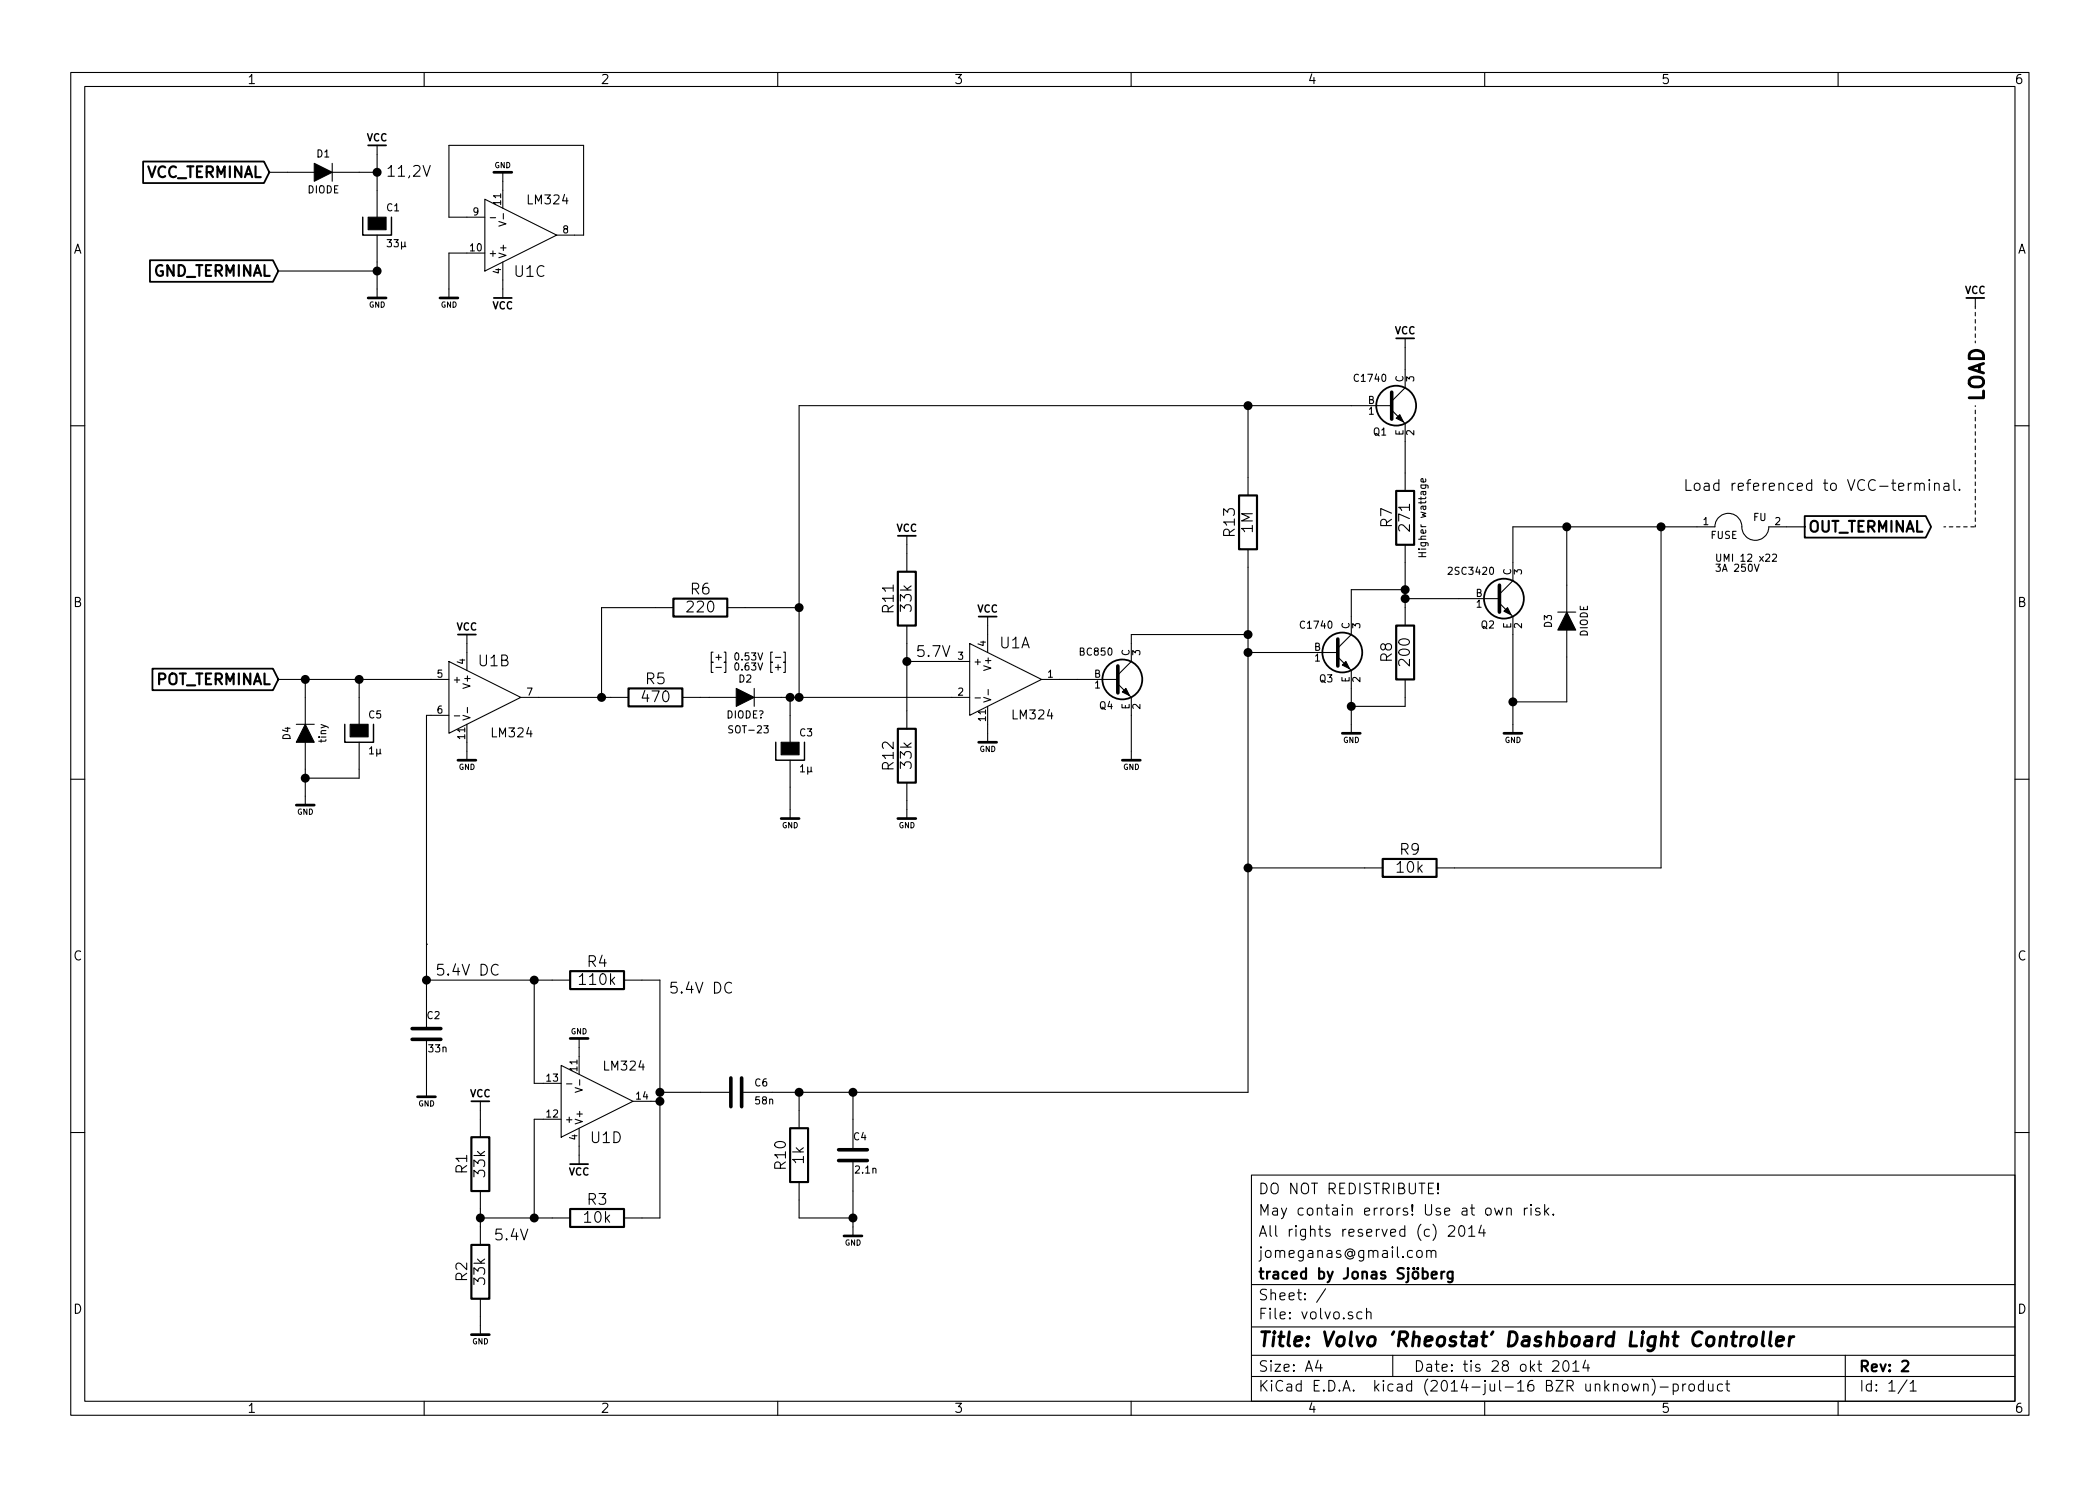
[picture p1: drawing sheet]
EESchema Schematic File Version 2
LIBS:jonas-supply
LIBS:jonas_74xgxx
LIBS:jonas_74xx
LIBS:jonas_ac-dc
LIBS:jonas_actel
LIBS:jonas_adc-dac
LIBS:jonas_analog_switches
LIBS:jonas_atmel
LIBS:jonas_audio
LIBS:jonas_brooktre
LIBS:jonas_cmos4000
LIBS:jonas_cmos_ieee
LIBS:jonas_conn
LIBS:jonas_contrib
LIBS:jonas_cypress
LIBS:jonas_dc-dc
LIBS:jonas_device
LIBS:jonas_digital-audio
LIBS:jonas_display
LIBS:jonas_dsp
LIBS:jonas_elec-unifil
LIBS:jonas_ftdi
LIBS:jonas_gennum
LIBS:jonas_graphic
LIBS:jonas_hc11
LIBS:jonas_intel
LIBS:jonas_interface
LIBS:jonas_linear
LIBS:jonas_logo
LIBS:jonas_memory
LIBS:jonas_microchip
LIBS:jonas_microchip1
LIBS:jonas_microchip_pic10mcu
LIBS:jonas_microchip_pic12mcu
LIBS:jonas_microchip_pic16mcu
LIBS:jonas_microchip_pic18mcu
LIBS:jonas_microcontrollers
LIBS:jonas_motorola
LIBS:jonas_msp430
LIBS:jonas_nxp_armmcu
LIBS:jonas_opto
LIBS:jonas_philips
LIBS:jonas_power
LIBS:jonas_powerint
LIBS:jonas_pspice
LIBS:jonas_references
LIBS:jonas_regul
LIBS:jonas_relays
LIBS:jonas_rfcom
LIBS:jonas_sensors
LIBS:jonas_siliconi
LIBS:jonas_special
LIBS:jonas_stm8
LIBS:jonas_stm32
LIBS:jonas_supertex
LIBS:jonas_texas
LIBS:jonas_transf
LIBS:jonas_transistors
LIBS:jonas_ttl_ieee
LIBS:jonas_valves
LIBS:jonas_video
LIBS:jonas_xilinx
LIBS:volvo-cache
EELAYER 25 0
EELAYER END
$Descr A4 11693 8268
encoding utf-8
Sheet 1 1
Title "Volvo 'Rheostat' Dashboard Light Controller"
Date "tis 28 okt 2014"
Rev "2"
Comp "traced by Jonas Sjöberg"
Comment1 "jomeganas@gmail.com"
Comment2 "All rights reserved (c) 2014"
Comment3 "May contain errors! Use at own risk."
Comment4 "DO NOT REDISTRIBUTE!"
$EndDescr
$Comp
L LM324 U1
U 1 1
P 5600 3775
F 0 "U1" H 5650 3975 60  0000 C CNN
F 1 "LM324" H 5750 3575 50  0000 C CNN
F 2 "" H 5600 3775 60  0000 C CNN
F 3 "" H 5600 3775 60  0000 C CNN
	1    5600 3775
	1    0    0    -1  
$EndComp
$Comp
L LM324 U1
U 3 1
P 2900 1300
F 0 "U1" H 2950 1500 60  0000 C CNN
F 1 "LM324" H 3050 1100 50  0000 C CNN
F 2 "" H 2900 1300 60  0000 C CNN
F 3 "" H 2900 1300 60  0000 C CNN
	3    2900 1300
	1    0    0    1   
$EndComp
$Comp
L LM324 U1
U 2 1
P 2700 3875
F 0 "U1" H 2750 4075 60  0000 C CNN
F 1 "LM324" H 2850 3675 50  0000 C CNN
F 2 "" H 2700 3875 60  0000 C CNN
F 3 "" H 2700 3875 60  0000 C CNN
	2    2700 3875
	1    0    0    -1  
$EndComp
$Comp
L R R1
U 1 1
P 2675 6475
F 0 "R1" V 2575 6475 60  0000 C CNN
F 1 "33k" V 2675 6475 60  0000 C CNN
F 2 "" V 2605 6475 30  0000 C CNN
F 3 "" H 2675 6475 30  0000 C CNN
	1    2675 6475
	1    0    0    -1  
$EndComp
$Comp
L R R2
U 1 1
P 2675 7075
F 0 "R2" V 2575 7075 60  0000 C CNN
F 1 "33k" V 2675 7075 60  0000 C CNN
F 2 "" V 2605 7075 30  0000 C CNN
F 3 "" H 2675 7075 30  0000 C CNN
	1    2675 7075
	1    0    0    -1  
$EndComp
$Comp
L R R3
U 1 1
P 3325 6775
F 0 "R3" V 3225 6775 60  0000 C CNN
F 1 "10k" V 3325 6775 60  0000 C CNN
F 2 "" V 3255 6775 30  0000 C CNN
F 3 "" H 3325 6775 30  0000 C CNN
	1    3325 6775
	0    1    1    0   
$EndComp
$Comp
L R R4
U 1 1
P 3325 5450
F 0 "R4" V 3225 5450 60  0000 C CNN
F 1 "110k" V 3325 5450 60  0000 C CNN
F 2 "" V 3255 5450 30  0000 C CNN
F 3 "" H 3325 5450 30  0000 C CNN
	1    3325 5450
	0    1    1    0   
$EndComp
$Comp
L R R5
U 1 1
P 3650 3875
F 0 "R5" V 3550 3875 60  0000 C CNN
F 1 "470" V 3650 3875 60  0000 C CNN
F 2 "" V 3580 3875 30  0000 C CNN
F 3 "" H 3650 3875 30  0000 C CNN
	1    3650 3875
	0    1    1    0   
$EndComp
$Comp
L R R6
U 1 1
P 3900 3375
F 0 "R6" V 3800 3375 60  0000 C CNN
F 1 "220" V 3900 3375 60  0000 C CNN
F 2 "" V 3830 3375 30  0000 C CNN
F 3 "" H 3900 3375 30  0000 C CNN
	1    3900 3375
	0    1    1    0   
$EndComp
$Comp
L R R7
U 1 1
P 7825 2875
F 0 "R7" V 7725 2875 60  0000 C CNN
F 1 "271" V 7825 2875 60  0000 C CNN
F 2 "" V 7755 2875 30  0000 C CNN
F 3 "" H 7825 2875 30  0000 C CNN
F 4 "Higher wattage" V 7925 2875 40  0000 C CNN "Description"
	1    7825 2875
	1    0    0    -1  
$EndComp
$Comp
L R R8
U 1 1
P 7825 3625
F 0 "R8" V 7725 3625 60  0000 C CNN
F 1 "200" V 7825 3625 60  0000 C CNN
F 2 "" V 7755 3625 30  0000 C CNN
F 3 "" H 7825 3625 30  0000 C CNN
	1    7825 3625
	1    0    0    -1  
$EndComp
$Comp
L R R10
U 1 1
P 4450 6425
F 0 "R10" V 4350 6425 60  0000 C CNN
F 1 "1k" V 4450 6425 60  0000 C CNN
F 2 "" V 4380 6425 30  0000 C CNN
F 3 "" H 4450 6425 30  0000 C CNN
	1    4450 6425
	1    0    0    -1  
$EndComp
$Comp
L R R11
U 1 1
P 5050 3325
F 0 "R11" V 4950 3325 60  0000 C CNN
F 1 "33k" V 5050 3325 60  0000 C CNN
F 2 "" V 4980 3325 30  0000 C CNN
F 3 "" H 5050 3325 30  0000 C CNN
	1    5050 3325
	1    0    0    -1  
$EndComp
$Comp
L C C2
U 1 1
P 2375 5750
F 0 "C2" H 2375 5850 40  0000 L CNN
F 1 "33n" H 2381 5665 40  0000 L CNN
F 2 "" H 2413 5600 30  0000 C CNN
F 3 "" H 2375 5750 60  0000 C CNN
	1    2375 5750
	1    0    0    -1  
$EndComp
$Comp
L CP C1
U 1 1
P 2100 1250
F 0 "C1" H 2150 1350 40  0000 L CNN
F 1 "33µ" H 2150 1150 40  0000 L CNN
F 2 "" H 2200 1100 30  0000 C CNN
F 3 "" H 2100 1250 300 0000 C CNN
	1    2100 1250
	1    0    0    -1  
$EndComp
$Comp
L CP C3
U 1 1
P 4400 4175
F 0 "C3" H 4450 4275 40  0000 L CNN
F 1 "1µ" H 4450 4075 40  0000 L CNN
F 2 "" H 4500 4025 30  0000 C CNN
F 3 "" H 4400 4175 300 0000 C CNN
	1    4400 4175
	1    0    0    -1  
$EndComp
$Comp
L C C4
U 1 1
P 4750 6425
F 0 "C4" H 4750 6525 40  0000 L CNN
F 1 "2.1n" H 4756 6340 40  0000 L CNN
F 2 "" H 4788 6275 30  0000 C CNN
F 3 "" H 4750 6425 60  0000 C CNN
	1    4750 6425
	1    0    0    -1  
$EndComp
$Comp
L CP C5
U 1 1
P 2000 4075
F 0 "C5" H 2050 4175 40  0000 L CNN
F 1 "1µ" H 2050 3975 40  0000 L CNN
F 2 "" H 2100 3925 30  0000 C CNN
F 3 "" H 2000 4075 300 0000 C CNN
	1    2000 4075
	1    0    0    -1  
$EndComp
$Comp
L C C6
U 1 1
P 4100 6075
F 0 "C6" V 4050 6175 40  0000 L CNN
F 1 "58n" V 4150 6175 40  0000 L CNN
F 2 "" H 4138 5925 30  0000 C CNN
F 3 "" H 4100 6075 60  0000 C CNN
	1    4100 6075
	0    1    1    0   
$EndComp
$Comp
L BC850 Q4
U 1 1
P 6200 3775
F 0 "Q4" H 6200 3626 40  0000 R CNN
F 1 "BC850" H 6200 3925 40  0000 R CNN
F 2 "SOT-23" H 6100 3877 29  0001 C CNN
F 3 "" H 6200 3775 60  0000 C CNN
	1    6200 3775
	1    0    0    -1  
$EndComp
$Comp
L BC850 Q3
U 1 1
P 7425 3625
F 0 "Q3" H 7425 3476 40  0000 R CNN
F 1 "C1740" H 7425 3775 40  0000 R CNN
F 2 "SOT-23" H 7325 3727 29  0001 C CNN
F 3 "" H 7425 3625 60  0000 C CNN
	1    7425 3625
	1    0    0    -1  
$EndComp
$Comp
L BC850 Q1
U 1 1
P 7725 2250
F 0 "Q1" H 7725 2101 40  0000 R CNN
F 1 "C1740" H 7725 2400 40  0000 R CNN
F 2 "SOT-23" H 7625 2352 29  0001 C CNN
F 3 "" H 7725 2250 60  0000 C CNN
	1    7725 2250
	1    0    0    -1  
$EndComp
$Comp
L BC850 Q2
U 1 1
P 8325 3325
F 0 "Q2" H 8325 3176 40  0000 R CNN
F 1 "2SC3420" H 8325 3475 40  0000 R CNN
F 2 "SOT-23" H 8225 3427 29  0001 C CNN
F 3 "" H 8325 3325 60  0000 C CNN
	1    8325 3325
	1    0    0    -1  
$EndComp
$Comp
L DIODE D1
U 1 1
P 1800 950
F 0 "D1" H 1800 1050 40  0000 C CNN
F 1 "DIODE" H 1800 850 40  0000 C CNN
F 2 "" H 1800 950 60  0000 C CNN
F 3 "" H 1800 950 60  0000 C CNN
	1    1800 950 
	1    0    0    -1  
$EndComp
$Comp
L DIODE D3
U 1 1
P 8725 3450
F 0 "D3" H 8725 3550 40  0000 C CNN
F 1 "DIODE" H 8725 3350 40  0000 C CNN
F 2 "" H 8725 3450 60  0000 C CNN
F 3 "" H 8725 3450 60  0000 C CNN
	1    8725 3450
	0    -1   -1   0   
$EndComp
$Comp
L DIODE D4
U 1 1
P 1700 4075
F 0 "D4" H 1700 4175 40  0000 C CNN
F 1 "tiny" H 1700 3975 40  0000 C CNN
F 2 "" H 1700 4075 60  0000 C CNN
F 3 "" H 1700 4075 60  0000 C CNN
	1    1700 4075
	0    -1   -1   0   
$EndComp
$Comp
L VCC #PWR?
U 1 1
P 2100 850
F 0 "#PWR?" H 2100 800 20  0001 C CNN
F 1 "VCC" H 2100 940 40  0000 C CNB
F 2 "" H 2100 850 60  0000 C CNN
F 3 "" H 2100 850 60  0000 C CNN
	1    2100 850 
	1    0    0    -1  
$EndComp
Text GLabel 1500 950  0    60   Input ~ 12
VCC_TERMINAL
$Comp
L VCC #PWR?
U 1 1
P 5500 3475
F 0 "#PWR?" H 5500 3425 20  0001 C CNN
F 1 "VCC" H 5500 3565 40  0000 C CNB
F 2 "" H 5500 3475 60  0000 C CNN
F 3 "" H 5500 3475 60  0000 C CNN
	1    5500 3475
	1    0    0    -1  
$EndComp
$Comp
L GND #PWR?
U 1 1
P 5500 4075
F 0 "#PWR?" H 5500 4075 30  0001 C CNN
F 1 "GND" H 5500 3985 30  0000 C CNN
F 2 "" H 5500 4075 60  0000 C CNN
F 3 "" H 5500 4075 60  0000 C CNN
	1    5500 4075
	1    0    0    -1  
$EndComp
$Comp
L GND #PWR?
U 1 1
P 2100 1600
F 0 "#PWR?" H 2100 1600 30  0001 C CNN
F 1 "GND" H 2100 1510 30  0000 C CNN
F 2 "" H 2100 1600 60  0000 C CNN
F 3 "" H 2100 1600 60  0000 C CNN
	1    2100 1600
	1    0    0    -1  
$EndComp
Text GLabel 1550 1500 0    60   Input ~ 12
GND_TERMINAL
$Comp
L VCC #PWR?
U 1 1
P 5050 3025
F 0 "#PWR?" H 5050 2975 20  0001 C CNN
F 1 "VCC" H 5050 3115 40  0000 C CNB
F 2 "" H 5050 3025 60  0000 C CNN
F 3 "" H 5050 3025 60  0000 C CNN
	1    5050 3025
	1    0    0    -1  
$EndComp
$Comp
L R R12
U 1 1
P 5050 4200
F 0 "R12" V 4950 4200 60  0000 C CNN
F 1 "33k" V 5050 4200 60  0000 C CNN
F 2 "" V 4980 4200 30  0000 C CNN
F 3 "" H 5050 4200 30  0000 C CNN
	1    5050 4200
	1    0    0    -1  
$EndComp
$Comp
L GND #PWR?
U 1 1
P 1700 4425
F 0 "#PWR?" H 1700 4425 30  0001 C CNN
F 1 "GND" H 1700 4335 30  0000 C CNN
F 2 "" H 1700 4425 60  0000 C CNN
F 3 "" H 1700 4425 60  0000 C CNN
	1    1700 4425
	1    0    0    -1  
$EndComp
Text GLabel 1550 3775 0    60   Input ~ 12
POT_TERMINAL
$Comp
L GND #PWR?
U 1 1
P 2500 1600
F 0 "#PWR?" H 2500 1600 30  0001 C CNN
F 1 "GND" H 2500 1510 30  0000 C CNN
F 2 "" H 2500 1600 60  0000 C CNN
F 3 "" H 2500 1600 60  0000 C CNN
	1    2500 1600
	1    0    0    -1  
$EndComp
$Comp
L GND #PWR?
U 1 1
P 2800 1000
F 0 "#PWR?" H 2800 1000 30  0001 C CNN
F 1 "GND" H 2800 910 30  0000 C CNN
F 2 "" H 2800 1000 60  0000 C CNN
F 3 "" H 2800 1000 60  0000 C CNN
	1    2800 1000
	-1   0    0    1   
$EndComp
$Comp
L VCC #PWR?
U 1 1
P 2800 1600
F 0 "#PWR?" H 2800 1550 20  0001 C CNN
F 1 "VCC" H 2800 1690 40  0000 C CNB
F 2 "" H 2800 1600 60  0000 C CNN
F 3 "" H 2800 1600 60  0000 C CNN
	1    2800 1600
	-1   0    0    1   
$EndComp
$Comp
L GND #PWR?
U 1 1
P 2375 6050
F 0 "#PWR?" H 2375 6050 30  0001 C CNN
F 1 "GND" H 2375 5960 30  0000 C CNN
F 2 "" H 2375 6050 60  0000 C CNN
F 3 "" H 2375 6050 60  0000 C CNN
	1    2375 6050
	1    0    0    -1  
$EndComp
$Comp
L LM324 U1
U 4 1
P 3325 6125
F 0 "U1" H 3375 6325 60  0000 C CNN
F 1 "LM324" H 3475 5925 50  0000 C CNN
F 2 "" H 3325 6125 60  0000 C CNN
F 3 "" H 3325 6125 60  0000 C CNN
	4    3325 6125
	1    0    0    1   
$EndComp
$Comp
L GND #PWR?
U 1 1
P 3225 5825
F 0 "#PWR?" H 3225 5825 30  0001 C CNN
F 1 "GND" H 3225 5735 30  0000 C CNN
F 2 "" H 3225 5825 60  0000 C CNN
F 3 "" H 3225 5825 60  0000 C CNN
	1    3225 5825
	-1   0    0    1   
$EndComp
$Comp
L VCC #PWR?
U 1 1
P 3225 6425
F 0 "#PWR?" H 3225 6375 20  0001 C CNN
F 1 "VCC" H 3225 6515 40  0000 C CNB
F 2 "" H 3225 6425 60  0000 C CNN
F 3 "" H 3225 6425 60  0000 C CNN
	1    3225 6425
	-1   0    0    1   
$EndComp
$Comp
L GND #PWR?
U 1 1
P 2675 7375
F 0 "#PWR?" H 2675 7375 30  0001 C CNN
F 1 "GND" H 2675 7285 30  0000 C CNN
F 2 "" H 2675 7375 60  0000 C CNN
F 3 "" H 2675 7375 60  0000 C CNN
	1    2675 7375
	1    0    0    -1  
$EndComp
$Comp
L VCC #PWR?
U 1 1
P 2675 6175
F 0 "#PWR?" H 2675 6125 20  0001 C CNN
F 1 "VCC" H 2675 6265 40  0000 C CNB
F 2 "" H 2675 6175 60  0000 C CNN
F 3 "" H 2675 6175 60  0000 C CNN
	1    2675 6175
	1    0    0    -1  
$EndComp
$Comp
L R R13
U 1 1
P 6950 2900
F 0 "R13" V 6850 2900 60  0000 C CNN
F 1 "1M" V 6950 2900 60  0000 C CNN
F 2 "" V 6880 2900 30  0000 C CNN
F 3 "" H 6950 2900 30  0000 C CNN
	1    6950 2900
	1    0    0    -1  
$EndComp
$Comp
L VCC #PWR?
U 1 1
P 7825 1925
F 0 "#PWR?" H 7825 1875 20  0001 C CNN
F 1 "VCC" H 7825 2015 40  0000 C CNB
F 2 "" H 7825 1925 60  0000 C CNN
F 3 "" H 7825 1925 60  0000 C CNN
	1    7825 1925
	1    0    0    -1  
$EndComp
$Comp
L FUSE FU
U 1 1
P 9700 2925
F 0 "FU" H 9800 2975 40  0000 C CNN
F 1 "FUSE" H 9600 2875 40  0000 C CNN
F 2 "" H 9700 2925 60  0000 C CNN
F 3 "" H 9700 2925 60  0000 C CNN
	1    9700 2925
	1    0    0    -1  
$EndComp
Text Notes 9550 3175 0    40   ~ 0
UMI 12 x22\n3A 250V
Text GLabel 10050 2925 2    60   Output ~ 12
OUT_TERMINAL
$Comp
L GND #PWR?
U 1 1
P 6300 4175
F 0 "#PWR?" H 6300 4175 30  0001 C CNN
F 1 "GND" H 6300 4085 30  0000 C CNN
F 2 "" H 6300 4175 60  0000 C CNN
F 3 "" H 6300 4175 60  0000 C CNN
	1    6300 4175
	1    0    0    -1  
$EndComp
$Comp
L GND #PWR?
U 1 1
P 7525 4025
F 0 "#PWR?" H 7525 4025 30  0001 C CNN
F 1 "GND" H 7525 3935 30  0000 C CNN
F 2 "" H 7525 4025 60  0000 C CNN
F 3 "" H 7525 4025 60  0000 C CNN
	1    7525 4025
	1    0    0    -1  
$EndComp
$Comp
L GND #PWR?
U 1 1
P 4750 6825
F 0 "#PWR?" H 4750 6825 30  0001 C CNN
F 1 "GND" H 4750 6735 30  0000 C CNN
F 2 "" H 4750 6825 60  0000 C CNN
F 3 "" H 4750 6825 60  0000 C CNN
	1    4750 6825
	1    0    0    -1  
$EndComp
$Comp
L GND #PWR?
U 1 1
P 5050 4500
F 0 "#PWR?" H 5050 4500 30  0001 C CNN
F 1 "GND" H 5050 4410 30  0000 C CNN
F 2 "" H 5050 4500 60  0000 C CNN
F 3 "" H 5050 4500 60  0000 C CNN
	1    5050 4500
	1    0    0    -1  
$EndComp
$Comp
L DIODE D2
U 1 1
P 4150 3875
F 0 "D2" H 4150 3975 40  0000 C CNN
F 1 "DIODE?" H 4150 3775 40  0000 C CNN
F 2 "" H 4150 3875 60  0000 C CNN
F 3 "" H 4150 3875 60  0000 C CNN
	1    4150 3875
	1    0    0    -1  
$EndComp
$Comp
L GND #PWR?
U 1 1
P 4400 4500
F 0 "#PWR?" H 4400 4500 30  0001 C CNN
F 1 "GND" H 4400 4410 30  0000 C CNN
F 2 "" H 4400 4500 60  0000 C CNN
F 3 "" H 4400 4500 60  0000 C CNN
	1    4400 4500
	1    0    0    -1  
$EndComp
Text Notes 3950 3725 0    40   ~ 0
[+] 0.53V [-]\n[-] 0.63V [+]
Text Notes 4050 4075 0    40   ~ 0
SOT-23
$Comp
L GND #PWR?
U 1 1
P 8425 4025
F 0 "#PWR?" H 8425 4025 30  0001 C CNN
F 1 "GND" H 8425 3935 30  0000 C CNN
F 2 "" H 8425 4025 60  0000 C CNN
F 3 "" H 8425 4025 60  0000 C CNN
	1    8425 4025
	1    0    0    -1  
$EndComp
$Comp
L R R9
U 1 1
P 7850 4825
F 0 "R9" V 7750 4825 60  0000 C CNN
F 1 "10k" V 7850 4825 60  0000 C CNN
F 2 "" V 7780 4825 30  0000 C CNN
F 3 "" H 7850 4825 30  0000 C CNN
	1    7850 4825
	0    1    1    0   
$EndComp
Text Notes 11050 2225 1    80   ~ 16
LOAD
$Comp
L VCC #PWR?
U 1 1
P 11000 1700
F 0 "#PWR?" H 11000 1650 20  0001 C CNN
F 1 "VCC" H 11000 1790 40  0000 C CNB
F 2 "" H 11000 1700 60  0000 C CNN
F 3 "" H 11000 1700 60  0000 C CNN
	1    11000 1700
	1    0    0    -1  
$EndComp
Text Notes 9375 2725 0    60   ~ 0
Load referenced to VCC-terminal.
$Comp
L VCC #PWR?
U 1 1
P 2600 3575
F 0 "#PWR?" H 2600 3525 20  0001 C CNN
F 1 "VCC" H 2600 3665 40  0000 C CNB
F 2 "" H 2600 3575 60  0000 C CNN
F 3 "" H 2600 3575 60  0000 C CNN
	1    2600 3575
	1    0    0    -1  
$EndComp
$Comp
L GND #PWR?
U 1 1
P 2600 4175
F 0 "#PWR?" H 2600 4175 30  0001 C CNN
F 1 "GND" H 2600 4085 30  0000 C CNN
F 2 "" H 2600 4175 60  0000 C CNN
F 3 "" H 2600 4175 60  0000 C CNN
	1    2600 4175
	1    0    0    -1  
$EndComp
Wire Wire Line
	8725 3900 8725 3650
Wire Wire Line
	8425 3900 8725 3900
Wire Wire Line
	8425 3525 8425 3900
Wire Wire Line
	8425 3900 8425 4025
Connection ~ 8425 3900
Wire Wire Line
	4450 2250 6950 2250
Wire Wire Line
	6950 2250 7525 2250
Wire Wire Line
	4450 3875 4450 3375
Wire Wire Line
	4450 3375 4450 2250
Connection ~ 4450 3375
Wire Wire Line
	1600 950  1500 950 
Wire Wire Line
	2000 950  2100 950 
Wire Wire Line
	2100 850  2100 950 
Wire Wire Line
	2100 950  2100 1050
Wire Wire Line
	5500 3475 5500 3525
Wire Wire Line
	5500 4025 5500 4075
Wire Wire Line
	2100 1450 2100 1500
Wire Wire Line
	2100 1500 2100 1600
Wire Wire Line
	2100 1500 1550 1500
Connection ~ 2100 1500
Connection ~ 2100 950 
Wire Wire Line
	5050 3025 5050 3075
Wire Wire Line
	5300 3675 5050 3675
Wire Wire Line
	5050 3575 5050 3675
Wire Wire Line
	5050 3675 5050 3950
Connection ~ 5050 3675
Wire Wire Line
	1700 4275 1700 4325
Wire Wire Line
	1700 4325 1700 4425
Wire Wire Line
	1700 3875 1700 3775
Wire Wire Line
	1550 3775 1700 3775
Wire Wire Line
	1700 3775 2000 3775
Wire Wire Line
	2000 3775 2400 3775
Wire Wire Line
	1700 4325 2000 4325
Wire Wire Line
	2000 4325 2000 4275
Connection ~ 1700 4325
Wire Wire Line
	2000 3775 2000 3875
Connection ~ 1700 3775
Connection ~ 2000 3775
Wire Wire Line
	2375 5250 2375 5450
Wire Wire Line
	2375 5450 2375 5550
Connection ~ 2375 5450
Wire Wire Line
	2600 1200 2500 1200
Wire Wire Line
	2500 1200 2500 800 
Wire Wire Line
	2500 800  3250 800 
Wire Wire Line
	3250 800  3250 1300
Wire Wire Line
	3250 1300 3200 1300
Wire Wire Line
	2600 1400 2500 1400
Wire Wire Line
	2500 1400 2500 1600
Wire Wire Line
	2800 1000 2800 1050
Wire Wire Line
	2800 1550 2800 1600
Wire Wire Line
	2375 5950 2375 6050
Wire Wire Line
	3225 5825 3225 5875
Wire Wire Line
	3225 6375 3225 6425
Wire Wire Line
	2975 6225 3025 6225
Wire Wire Line
	3675 6775 3575 6775
Wire Wire Line
	3675 5450 3675 6075
Wire Wire Line
	3675 6075 3675 6125
Wire Wire Line
	3675 6125 3675 6775
Wire Wire Line
	3675 6125 3625 6125
Wire Wire Line
	3575 5450 3675 5450
Connection ~ 3675 6125
Wire Wire Line
	2375 5450 2975 5450
Wire Wire Line
	2975 5450 3075 5450
Connection ~ 2975 5450
Wire Wire Line
	2675 7325 2675 7375
Wire Wire Line
	2975 6025 3025 6025
Wire Wire Line
	2975 5450 2975 6025
Wire Wire Line
	2675 6775 2975 6775
Wire Wire Line
	2975 6775 3075 6775
Wire Wire Line
	2975 6775 2975 6225
Wire Wire Line
	2675 6725 2675 6775
Wire Wire Line
	2675 6775 2675 6825
Connection ~ 2975 6775
Connection ~ 2675 6775
Wire Wire Line
	2675 6175 2675 6225
Wire Wire Line
	3900 6075 3675 6075
Connection ~ 3675 6075
Wire Wire Line
	4350 3875 4400 3875
Wire Wire Line
	4400 3875 4450 3875
Wire Wire Line
	4450 3875 5300 3875
Wire Wire Line
	7825 1925 7825 2050
Wire Wire Line
	7825 2450 7825 2625
Wire Wire Line
	7825 3275 7525 3275
Wire Wire Line
	7825 3125 7825 3275
Wire Wire Line
	7825 3275 7825 3325
Wire Wire Line
	7825 3325 7825 3375
Wire Wire Line
	6950 6075 4750 6075
Wire Wire Line
	4750 6075 4450 6075
Wire Wire Line
	4450 6075 4300 6075
Wire Wire Line
	4750 6075 4750 6225
Connection ~ 4750 6075
Connection ~ 7825 3275
Wire Wire Line
	4450 6075 4450 6175
Connection ~ 4450 6075
Wire Wire Line
	9950 2925 10050 2925
Wire Wire Line
	6300 3975 6300 4175
Wire Wire Line
	7525 3825 7525 3925
Wire Wire Line
	7525 3925 7525 4025
Wire Wire Line
	7825 3875 7825 3925
Wire Wire Line
	7825 3925 7525 3925
Connection ~ 7525 3925
Wire Wire Line
	4750 6625 4750 6775
Wire Wire Line
	4750 6775 4750 6825
Wire Wire Line
	4450 6675 4450 6775
Wire Wire Line
	4450 6775 4750 6775
Connection ~ 4750 6775
Wire Wire Line
	5050 4450 5050 4500
Wire Wire Line
	5900 3775 6000 3775
Wire Wire Line
	3950 3875 3900 3875
Wire Wire Line
	3000 3875 3350 3875
Wire Wire Line
	3350 3875 3400 3875
Wire Wire Line
	4400 4375 4400 4500
Wire Wire Line
	3650 3375 3350 3375
Wire Wire Line
	3350 3375 3350 3875
Connection ~ 3350 3875
Wire Wire Line
	4450 3375 4150 3375
Connection ~ 4450 3875
Wire Wire Line
	4400 3875 4400 3975
Connection ~ 4400 3875
Wire Wire Line
	7525 3275 7525 3425
Wire Wire Line
	6950 3150 6950 3525
Wire Wire Line
	6950 3525 6950 3625
Wire Wire Line
	6950 3625 6950 4825
Wire Wire Line
	6950 4825 6950 6075
Connection ~ 6950 3625
Wire Wire Line
	6950 2250 6950 2650
Connection ~ 6950 2250
Wire Notes Line
	10825 2925 11000 2925
Wire Notes Line
	11000 2925 11000 2250
Wire Notes Line
	11000 1900 11000 1700
Wire Wire Line
	2600 3575 2600 3625
Wire Wire Line
	2600 4125 2600 4175
Wire Wire Line
	2375 5250 2375 5250
Wire Wire Line
	2400 3975 2375 3975
Wire Wire Line
	2375 3975 2375 5250
Wire Wire Line
	6950 3625 7225 3625
Wire Wire Line
	6300 3575 6300 3525
Wire Wire Line
	6300 3525 6950 3525
Connection ~ 6950 3525
Wire Wire Line
	8425 2925 8725 2925
Wire Wire Line
	8725 2925 9250 2925
Wire Wire Line
	9250 2925 9450 2925
Wire Wire Line
	8100 4825 9250 4825
Wire Wire Line
	9250 4825 9250 2925
Connection ~ 9250 2925
Wire Wire Line
	8425 2925 8425 3125
Wire Wire Line
	8725 3250 8725 2925
Connection ~ 8725 2925
Wire Wire Line
	8125 3325 7825 3325
Connection ~ 7825 3325
Wire Wire Line
	7600 4825 6950 4825
Connection ~ 6950 4825
Text Notes 5100 3650 0    60   ~ 0
5.7V
Text Notes 2150 975  0    60   ~ 0
11,2V
Text Notes 2425 5425 0    60   ~ 0
5.4V DC
Text Notes 3725 5525 0    60   ~ 0
5.4V DC
Text Notes 2750 6900 0    60   ~ 0
5.4V
$EndSCHEMATC
